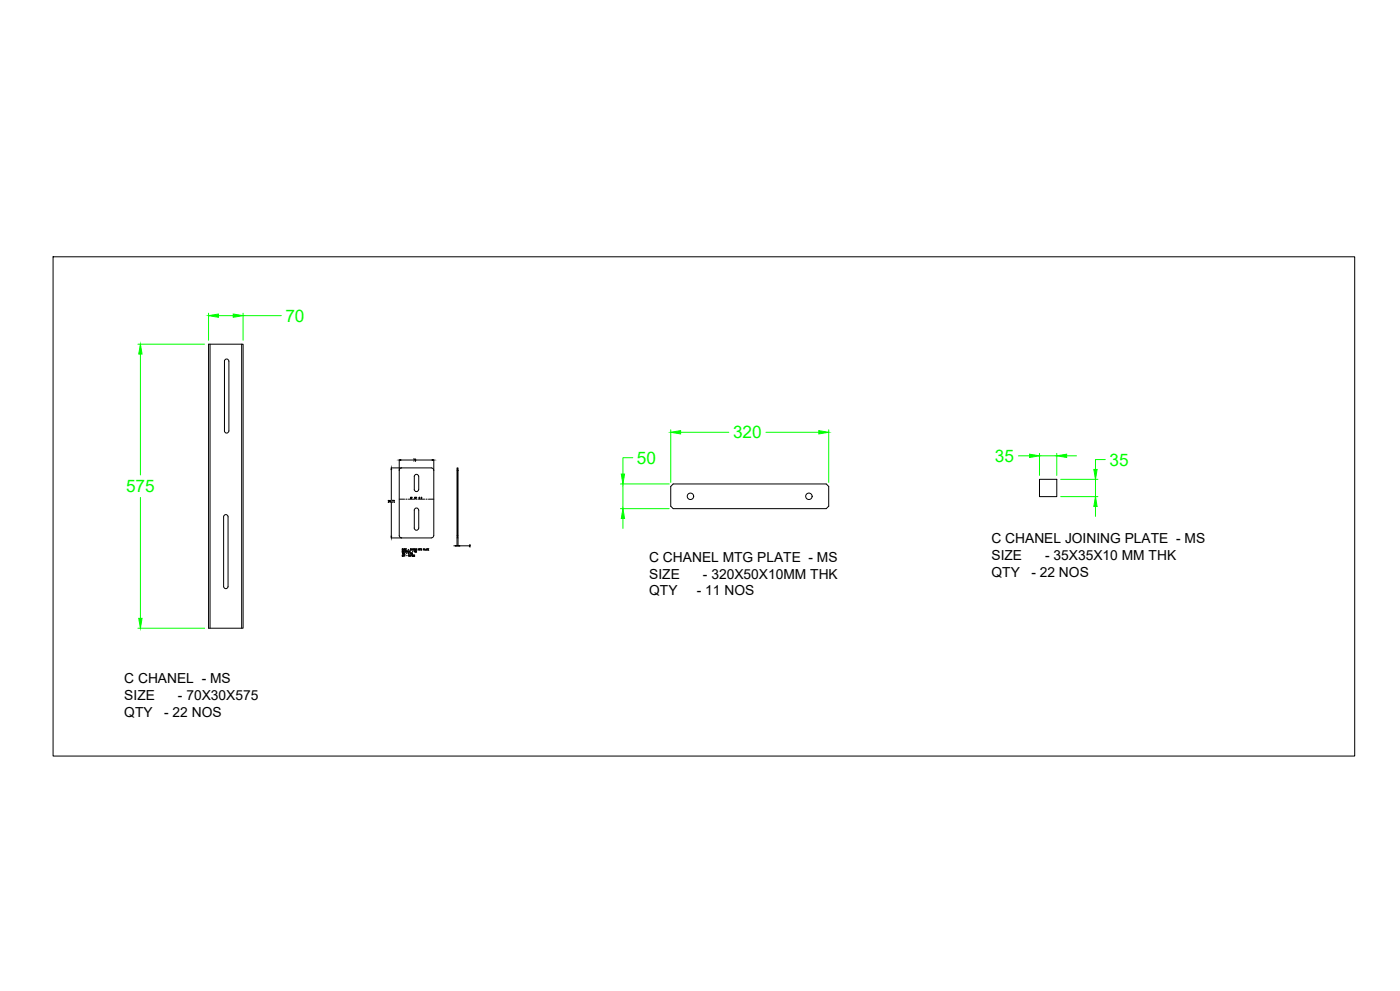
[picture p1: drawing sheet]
<svg xmlns="http://www.w3.org/2000/svg" width="1189mm" height="841mm" viewBox="0 0 1189 841" stroke-linecap="round" stroke-linejoin="round" font-family="sans-serif">
<!-- layer: 0 -->
<g fill="none" stroke="#000" stroke-width=".85">
<path d="M45 218h1105v424h-1105zM177 292h29v241h-29zM178 292v241M205 292v241M194 307a1.9 1.9 0 0 0-2-2 1.9 1.9 0 0 0-1 2v59a1.9 1.9 0 0 0 1 2 1.9 1.9 0 0 0 2-2M194 307v59M332 397h34l2 1v1M332 398v26M339 390v64l1 2h1M340 390h11M341 397l-1 1-1 1M351 390h1l-1 1"/>
<path d="M353 390v1h-1zM353 390h14M368 390v65l-2 1-34 1M388 399h1v55h-1zM388 399v-2h1v2M352 403a1.9 1.9 0 0 1 2 0 1.9 1.9 0 0 1 2 1v11a1.9 1.9 0 0 1-2 2 1.9 1.9 0 0 1-2-2v-11zM572 411h130l2 2v17l-2 2h-130l-2-2v-17zM883 407h14v14h-14zM190 437a1.9 1.9 0 0 1 3 0 1.9 1.9 0 0 1 1 2v59a1.9 1.9 0 0 1-2 2 1.9 1.9 0 0 1-2-2v-59zM330 425v1M330 426h.1M331 426v-1v1"/>
<path d="M332 425v1M332 426h.1M332 427v28M333 426h.1M333 425h1l-1 1M335 425v1M335 426h.1M339 424h5M345 424h1M347 424h5M349 422v1v-1M349 423l1-1-1 1"/>
<path d="M352 432a1.9 1.9 0 0 1 2-1 1.9 1.9 0 0 1 2 2v15a1.9 1.9 0 0 1-2 2 1.9 1.9 0 0 1-2-2v-15zM353 423l-1-1v1M353 422v1zM353 424h1M354 422h.1M355 424h6M356 423v-1v1M356 423h.1M358 422v1M362 424h1M364 424h4M388 454v3h1v-3"/>
<path d="M388 457v6h1v-6M342 469v-2v1v-1v2M342 469h.1M342 472v-1v1M342 469v1M342 466v1v-1v1M342 470h1M342 471h1M343 467v-1v1M343 469v-2v2M343 467h.1M343 468h.1"/>
<path d="M343 471v1M343 469v1M343 471l1 1M343 470h1M344 467v-1v1v-1v1M344 467h.1M344 467v2M344 469l-1 1M344 471v1M345 466h.1M345 468h.1M345 470h1"/>
<path d="M345 466v1M345 467v2M345 472h1M346 469v-2v1v1M347 466h.1M347 467h.1M347 469h.1M347 467v2M347 469h1l-1 1h1M347 471h1l-1 1h1M347 469l1-2v2M347 468h1"/>
<path d="M348 471h1l-1 1h1M348 467v2h1M349 466v1v-1M349 470v-1v1v-1v1M350 466v1v-1M350 470v-1v1v-1v1M350 468h1M350 471v1v-1v1M351 471v1zM351 466v1M352 466h.1M352 466v1"/>
<path d="M352 469v-2l1 1v-1v2M352 471v1M353 467v-1v1M353 467h.1M354 466v1M354 468h-1l1 1h-1M356 467v-1v1v-1v1M357 466h.1M357 466v1M358 466v1v-1M360 466v1M360 466v1h1"/>
<path d="M362 467v-1v1M362 467h.1M362 466h1M363 466v1M364 466h.1M364 466v1M385 463h2M390 463h8M399 463v1"/>
<circle cx="586" cy="421" r="2.7"/>
<circle cx="687" cy="421" r="2.7"/>
</g>
<path d="M332 397l1 1h-1zM339 390h1v1zM367 390h1l-1 1zM332 455h1l-1 2zM387 463h1h-1zM389 463h1z" fill="#000" stroke="#000" stroke-width=".85"/>
<g fill="none" stroke="#0f0" stroke-width=".85">
<path d="M177 266v23M185 268h13M206 266v23M206 268h33M117 292h57M119 300v103M570 365v44M578 367h41M650 367h45M704 365v44M537 388h-8v14M865 387h9"/>
<path d="M883 385v18M883 387h14M897 385v18M906 387h8M939 390h-9v8M527 411h41M529 411v21M901 407h31M930 407v14M119 422v103M527 432h41M901 421h31"/>
<path d="M930 430v8M529 440v8M117 533h57"/>
</g>
<g fill="#0f0" stroke="#0f0" stroke-width=".85">
<path d="M119 292l2 8h-3z"/>
<path d="M118 525h3l-2 8z"/>
<path d="M177 268l8-2v3z"/>
<path d="M198 266l8 2-8 1z"/>
<path d="M570 367l8-2v3z"/>
<path d="M695 365l9 2-9 1z"/>
<path d="M529 432l1 8h-2z"/>
<path d="M528 402h2l-1 9z"/>
<path d="M930 421l2 9h-3z"/>
<path d="M929 398h3l-2 9z"/>
<path d="M897 387l9-2v3z"/>
<path d="M874 385l9 2-9 1z"/>
</g>
<g font-size="14.6" fill="#0f0">
<text x="242" y="273">70</text>
<text x="622" y="372">320</text>
<text x="541" y="394">50</text>
<text x="845" y="392">35</text>
<text x="942" y="395">35</text>
<text x="107" y="418">575</text>
</g>
<g font-size="11.7">
<text x="842" y="461">C CHANEL JOINING PLATE - MS</text>
<text x="551" y="477">C CHANEL MTG PLATE - MS</text>
<text x="842" y="475">SIZE</text>
<text x="888" y="475">- 35X35X10 MM THK</text>
<text x="551" y="491">SIZE</text>
<text x="597" y="491">- 320X50X10MM THK</text>
<text x="842" y="489">QTY</text>
<text x="876" y="489">- 22 NOS</text>
<text x="551" y="505">QTY</text>
<text x="592" y="505">- 11 NOS</text>
<text x="106" y="580">C CHANEL - MS</text>
<text x="106" y="594">SIZE</text>
<text x="151" y="594">- 70X30X575</text>
<text x="106" y="608">QTY</text>
<text x="139" y="608">- 22 NOS</text>
</g>
</svg>
